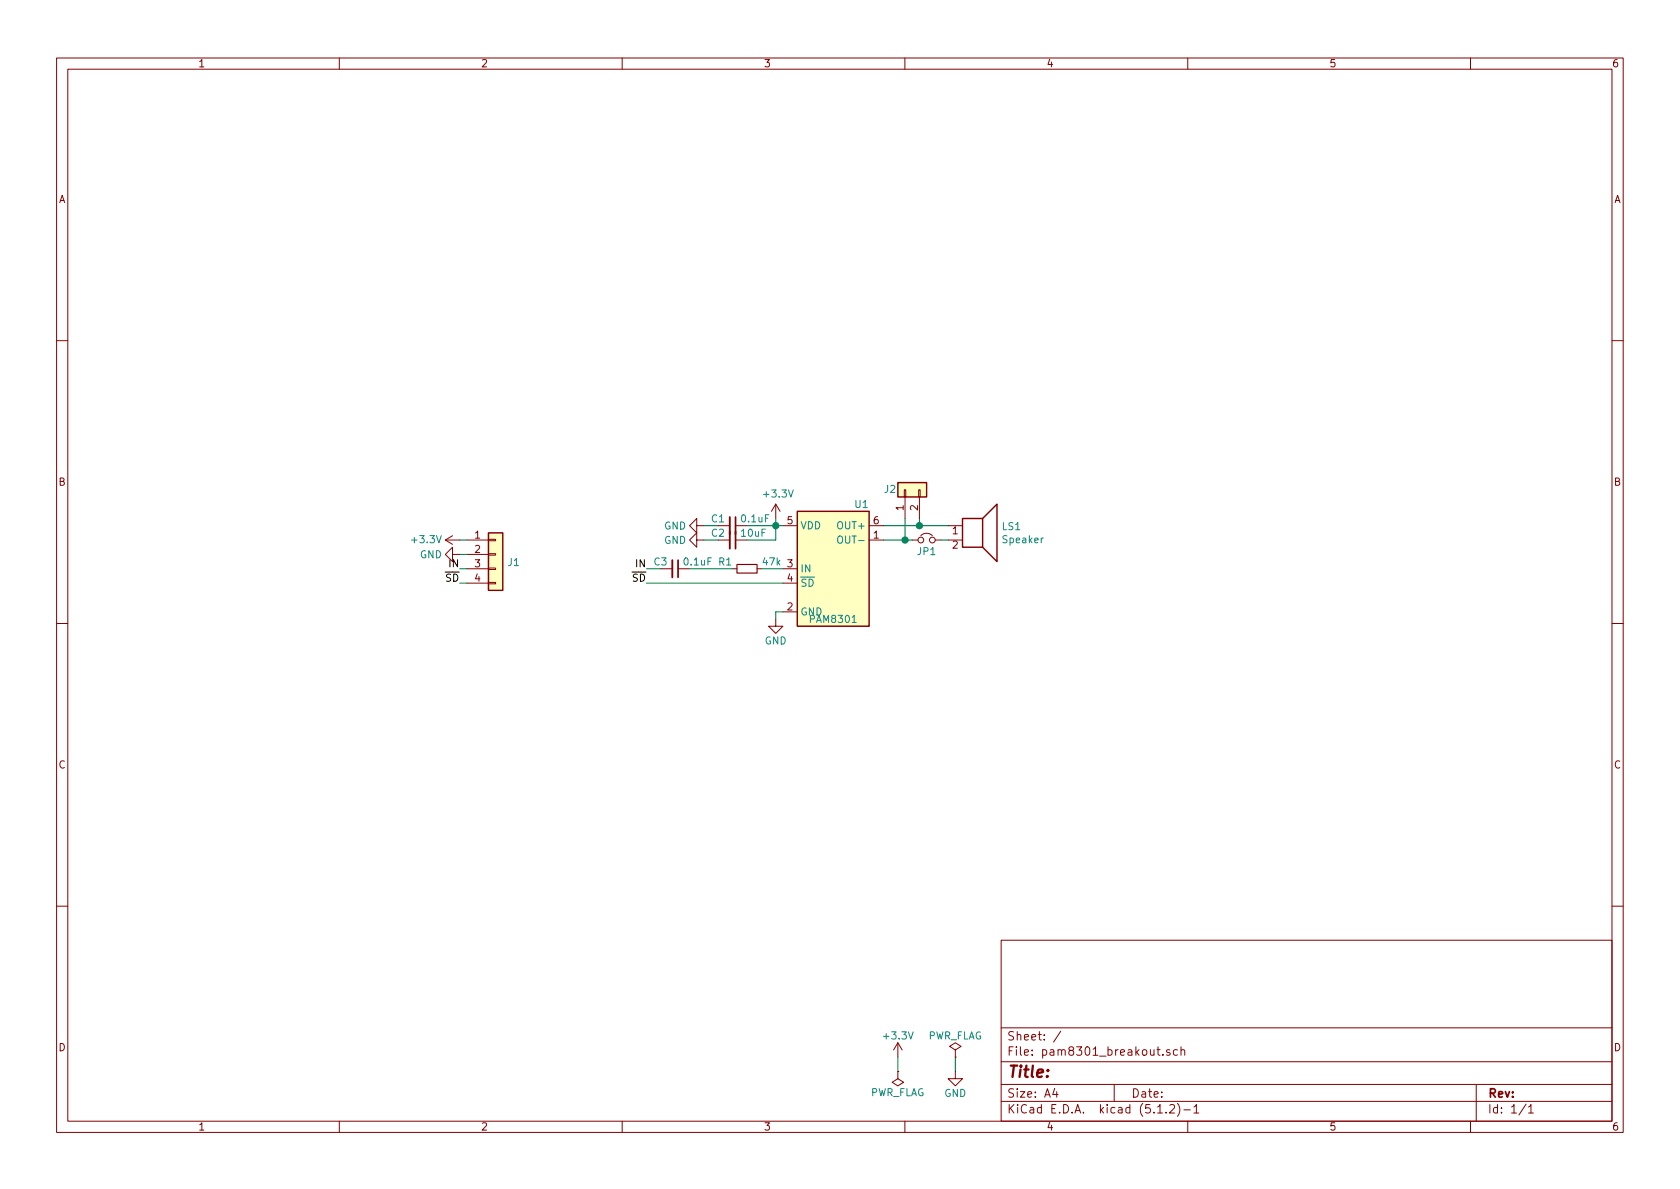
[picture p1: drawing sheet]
EESchema Schematic File Version 4
LIBS:pam8301_breakout-cache
EELAYER 29 0
EELAYER END
$Descr A4 11693 8268
encoding utf-8
Sheet 1 1
Title ""
Date ""
Rev ""
Comp ""
Comment1 ""
Comment2 ""
Comment3 ""
Comment4 ""
$EndDescr
Wire Wire Line
	5400 4250 5400 4300
$Comp
L power:GND #PWR06
U 1 1
P 5400 4300
F 0 "#PWR06" H 5400 4050 50  0001 C CNN
F 1 "GND" H 5400 4150 50  0000 C CNN
F 2 "" H 5400 4300 50  0001 C CNN
F 3 "" H 5400 4300 50  0001 C CNN
	1    5400 4300
	1    0    0    -1  
$EndComp
$Comp
L Device:Jumper_NC_Small JP1
U 1 1
P 6450 3750
F 0 "JP1" H 6450 3700 50  0000 C TNN
F 1 "Jumper_NC_Small" H 6450 3871 50  0001 C CNN
F 2 "Jumper:SolderJumper-2_P1.3mm_Bridged_RoundedPad1.0x1.5mm" H 6450 3750 50  0001 C CNN
F 3 "~" H 6450 3750 50  0001 C CNN
	1    6450 3750
	1    0    0    -1  
$EndComp
Wire Wire Line
	6150 3750 6300 3750
$Comp
L Device:Speaker LS1
U 1 1
P 6800 3650
F 0 "LS1" H 6970 3646 50  0000 L CNN
F 1 "Speaker" H 6970 3555 50  0000 L CNN
F 2 "Buzzer_Beeper_Extra:CMT-5023S" H 6800 3450 50  0001 C CNN
F 3 "~" H 6790 3600 50  0001 C CNN
	1    6800 3650
	1    0    0    -1  
$EndComp
$Comp
L Amplifier_Audio_Extra:PAM8301 U1
U 1 1
P 5800 3900
F 0 "U1" H 6050 4300 50  0000 R CNN
F 1 "PAM8301" H 5800 3500 50  0000 C CNN
F 2 "Package_TO_SOT_SMD:SOT-23-6" H 5800 3400 50  0001 C CNN
F 3 "https://www.diodes.com/assets/Datasheets/PAM8301.pdf" H 5800 3900 50  0001 C CNN
	1    5800 3900
	1    0    0    -1  
$EndComp
Wire Wire Line
	6550 3750 6600 3750
Wire Wire Line
	6150 3650 6400 3650
Wire Wire Line
	5400 4250 5450 4250
Connection ~ 5400 3650
Wire Wire Line
	5400 3650 5450 3650
$Comp
L power:GND #PWR03
U 1 1
P 4900 3650
F 0 "#PWR03" H 4900 3400 50  0001 C CNN
F 1 "GND" V 4900 3450 50  0000 C CNN
F 2 "" H 4900 3650 50  0001 C CNN
F 3 "" H 4900 3650 50  0001 C CNN
	1    4900 3650
	0    1    1    0   
$EndComp
Wire Wire Line
	5000 3650 4900 3650
$Comp
L Device:C_Small C1
U 1 1
P 5100 3650
F 0 "C1" V 5050 3600 50  0000 R CNN
F 1 "0.1uF" V 5050 3700 50  0000 L CNN
F 2 "Capacitor_SMD:C_0603_1608Metric" H 5100 3650 50  0001 C CNN
F 3 "~" H 5100 3650 50  0001 C CNN
	1    5100 3650
	0    1    1    0   
$EndComp
$Comp
L power:+3.3V #PWR05
U 1 1
P 5400 3600
F 0 "#PWR05" H 5400 3450 50  0001 C CNN
F 1 "+3.3V" H 5415 3773 50  0000 C CNN
F 2 "" H 5400 3600 50  0001 C CNN
F 3 "" H 5400 3600 50  0001 C CNN
	1    5400 3600
	1    0    0    -1  
$EndComp
Wire Wire Line
	5400 3650 5200 3650
Wire Wire Line
	5400 3600 5400 3650
$Comp
L Connector_Generic:Conn_01x02 J2
U 1 1
P 6300 3400
F 0 "J2" V 6300 3550 50  0000 R CNN
F 1 "Conn_01x02" V 6173 3212 50  0001 R CNN
F 2 "Connector_PinSocket_2.54mm:PinSocket_1x02_P2.54mm_Vertical" H 6300 3400 50  0001 C CNN
F 3 "~" H 6300 3400 50  0001 C CNN
	1    6300 3400
	0    -1   -1   0   
$EndComp
Wire Wire Line
	6300 3600 6300 3750
Connection ~ 6300 3750
Wire Wire Line
	6300 3750 6350 3750
Wire Wire Line
	6400 3650 6400 3600
Connection ~ 6400 3650
Wire Wire Line
	6400 3650 6600 3650
$Comp
L Device:C_Small C2
U 1 1
P 5100 3750
F 0 "C2" V 5050 3700 50  0000 R CNN
F 1 "10uF" V 5050 3800 50  0000 L CNN
F 2 "Capacitor_SMD:C_0603_1608Metric" H 5100 3750 50  0001 C CNN
F 3 "~" H 5100 3750 50  0001 C CNN
	1    5100 3750
	0    1    1    0   
$EndComp
Wire Wire Line
	5200 3750 5400 3750
Wire Wire Line
	5400 3750 5400 3650
Wire Wire Line
	5000 3750 4900 3750
$Comp
L power:GND #PWR04
U 1 1
P 4900 3750
F 0 "#PWR04" H 4900 3500 50  0001 C CNN
F 1 "GND" V 4900 3550 50  0000 C CNN
F 2 "" H 4900 3750 50  0001 C CNN
F 3 "" H 4900 3750 50  0001 C CNN
	1    4900 3750
	0    1    1    0   
$EndComp
$Comp
L Connector_Generic:Conn_01x04 J1
U 1 1
P 3450 3850
F 0 "J1" H 3530 3796 50  0000 L CNN
F 1 "Conn_01x04" H 3530 3751 50  0001 L CNN
F 2 "Connector_PinSocket_2.54mm:PinSocket_1x04_P2.54mm_Vertical" H 3450 3850 50  0001 C CNN
F 3 "~" H 3450 3850 50  0001 C CNN
	1    3450 3850
	1    0    0    -1  
$EndComp
Wire Wire Line
	3250 3750 3200 3750
Wire Wire Line
	3250 3850 3200 3850
Wire Wire Line
	3250 3950 3200 3950
Wire Wire Line
	3250 4050 3200 4050
$Comp
L Device:C_Small C3
U 1 1
P 4700 3950
F 0 "C3" V 4650 3900 50  0000 R CNN
F 1 "0.1uF" V 4650 4000 50  0000 L CNN
F 2 "Capacitor_SMD:C_0603_1608Metric" H 4700 3950 50  0001 C CNN
F 3 "~" H 4700 3950 50  0001 C CNN
	1    4700 3950
	0    1    1    0   
$EndComp
Wire Wire Line
	5300 3950 5450 3950
Wire Wire Line
	4600 3950 4500 3950
Wire Wire Line
	4500 4050 5450 4050
Text Label 4500 3950 2    50   ~ 0
IN
Text Label 4500 4050 2    50   ~ 0
~SD~
$Comp
L power:+3.3V #PWR01
U 1 1
P 3200 3750
F 0 "#PWR01" H 3200 3600 50  0001 C CNN
F 1 "+3.3V" V 3200 4100 50  0000 R CNN
F 2 "" H 3200 3750 50  0001 C CNN
F 3 "" H 3200 3750 50  0001 C CNN
	1    3200 3750
	0    -1   -1   0   
$EndComp
$Comp
L power:GND #PWR02
U 1 1
P 3200 3850
F 0 "#PWR02" H 3200 3600 50  0001 C CNN
F 1 "GND" V 3200 3650 50  0000 C CNN
F 2 "" H 3200 3850 50  0001 C CNN
F 3 "" H 3200 3850 50  0001 C CNN
	1    3200 3850
	0    1    1    0   
$EndComp
Text Label 3200 3950 2    50   ~ 0
IN
Text Label 3200 4050 2    50   ~ 0
~SD~
$Comp
L power:+3.3V #PWR0101
U 1 1
P 6250 7350
F 0 "#PWR0101" H 6250 7200 50  0001 C CNN
F 1 "+3.3V" H 6250 7500 50  0000 C CNN
F 2 "" H 6250 7350 50  0001 C CNN
F 3 "" H 6250 7350 50  0001 C CNN
	1    6250 7350
	1    0    0    -1  
$EndComp
$Comp
L power:GND #PWR0102
U 1 1
P 6650 7450
F 0 "#PWR0102" H 6650 7200 50  0001 C CNN
F 1 "GND" H 6650 7300 50  0000 C CNN
F 2 "" H 6650 7450 50  0001 C CNN
F 3 "" H 6650 7450 50  0001 C CNN
	1    6650 7450
	1    0    0    -1  
$EndComp
Wire Wire Line
	6250 7350 6250 7450
Wire Wire Line
	6650 7450 6650 7350
$Comp
L power:PWR_FLAG #FLG0101
U 1 1
P 6250 7450
F 0 "#FLG0101" H 6250 7525 50  0001 C CNN
F 1 "PWR_FLAG" H 6250 7600 50  0000 C CNN
F 2 "" H 6250 7450 50  0001 C CNN
F 3 "~" H 6250 7450 50  0001 C CNN
	1    6250 7450
	-1   0    0    1   
$EndComp
$Comp
L power:PWR_FLAG #FLG0102
U 1 1
P 6650 7350
F 0 "#FLG0102" H 6650 7425 50  0001 C CNN
F 1 "PWR_FLAG" H 6650 7500 50  0000 C CNN
F 2 "" H 6650 7350 50  0001 C CNN
F 3 "~" H 6650 7350 50  0001 C CNN
	1    6650 7350
	1    0    0    -1  
$EndComp
$Comp
L Device:R_Small R1
U 1 1
P 5200 3950
F 0 "R1" V 5150 3850 50  0000 R CNN
F 1 "47k" V 5150 4050 50  0000 L CNN
F 2 "Resistor_SMD:R_0603_1608Metric" H 5200 3950 50  0001 C CNN
F 3 "~" H 5200 3950 50  0001 C CNN
	1    5200 3950
	0    1    1    0   
$EndComp
Wire Wire Line
	5100 3950 4800 3950
$EndSCHEMATC
